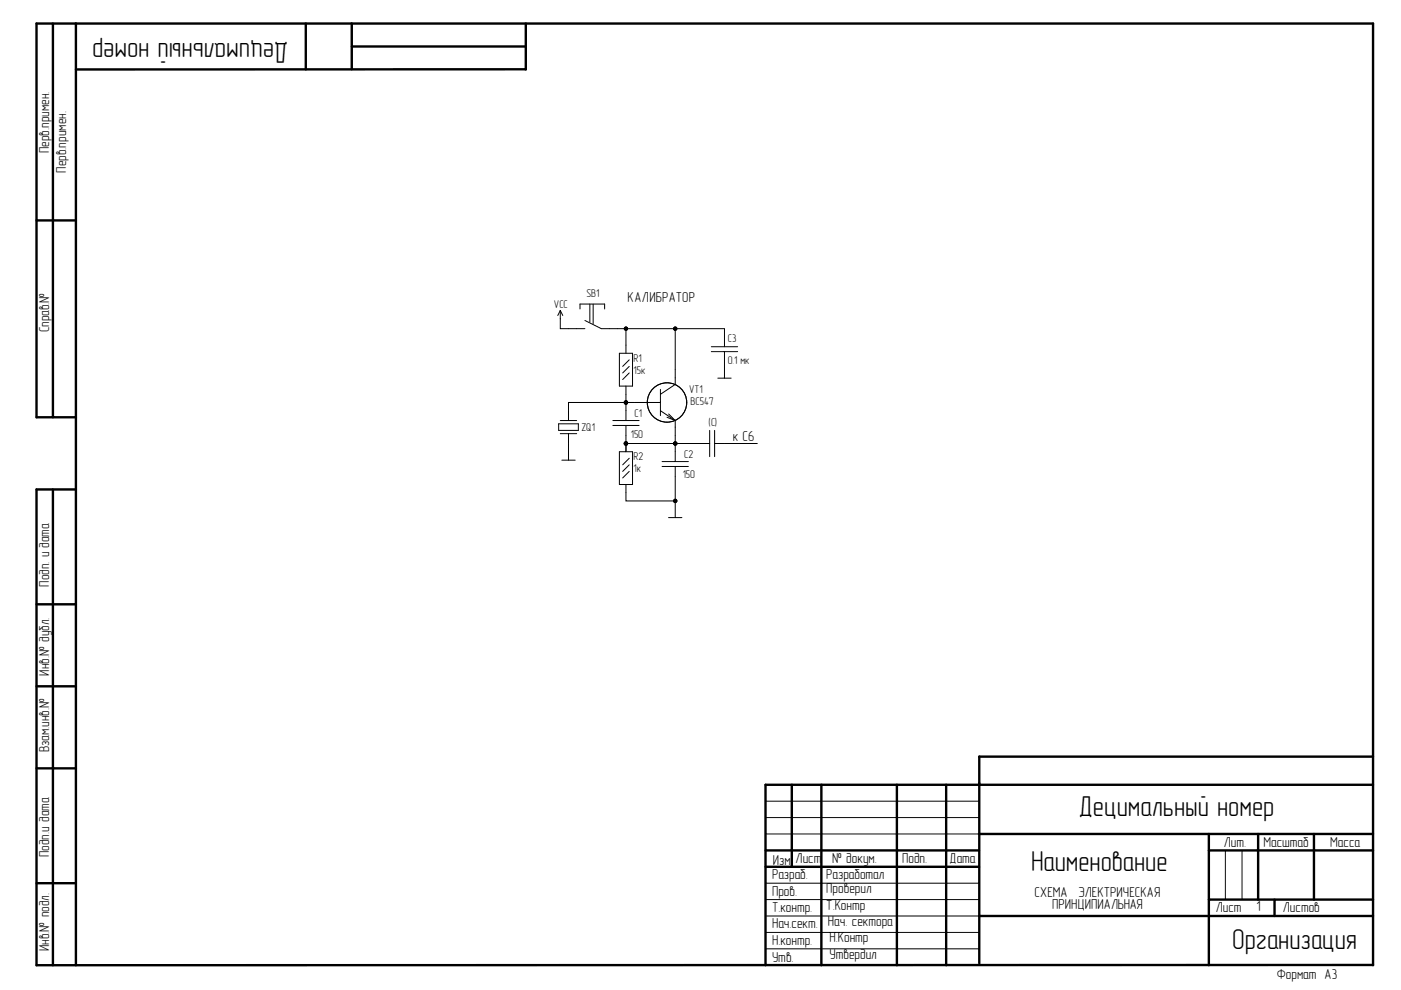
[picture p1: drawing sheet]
# Altium schematic sheet Сalibrator.SchDoc: Наименование
size 420 x 297 mm; ApprovedBy: Утвердил; CheckedBy: Проверил; Author: Разработал; CompanyName: Организация; DrawnBy: Н.Контр; Engineer: Т.Контр; SheetNumber: 1; SheetTotal: 1; PageSetup: Record=PageOptions¦CenterHorizontal=True¦CenterVertical=True¦PrintScale=0.94¦XCorrection=1.00¦YCorrection=1.00¦PrintKind=1¦BorderSize=5000000¦LeftOffset=0¦BottomOffset=0¦Orientation=1¦PaperLength=1000¦PaperWidth=1000¦Scale=100¦PaperSource=7¦PrintQuality=-4¦MediaType=1¦DitherType=10¦PaperKind=A4¦PrintScaleMode=1; DecimalNumber: Децимальный номер; HeadOfSector: Нач. сектора; MainDevice: Перв.примен.; Name: Наименование

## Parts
(C)  (no value)  [К10-17Б]
C1  150  [К10-17Б]
C2  150  [К10-17Б]
C3  0.1 мк  [К10-17Б]
R1  15к  [С1-4]
R2  1к  [С1-4]
SB1  KLS7-TS6601  [KLS7-TS6601]  (value not drawn)
VT1  BC547  [КТ-26]
ZQ1  HC-49U  [HC-49U]  (value not drawn)

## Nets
GND: C2.2 C3.1 R2.1 ZQ1.2
VCC: SB1.1
Net(C)_2: (C).2 C1.2 C2.1 R2.2 VT1.3(E)
NetC1_1: C1.1 R1.1 VT1.2(B) ZQ1.1
NetC3_2: C3.2 R1.2 SB1.2 VT1.1(C)

Not connected (* = marked no-connect by the designer): (C) 1

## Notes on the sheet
- (near SB1) КАЛИБРАТОР
- (near (C)) к С6
